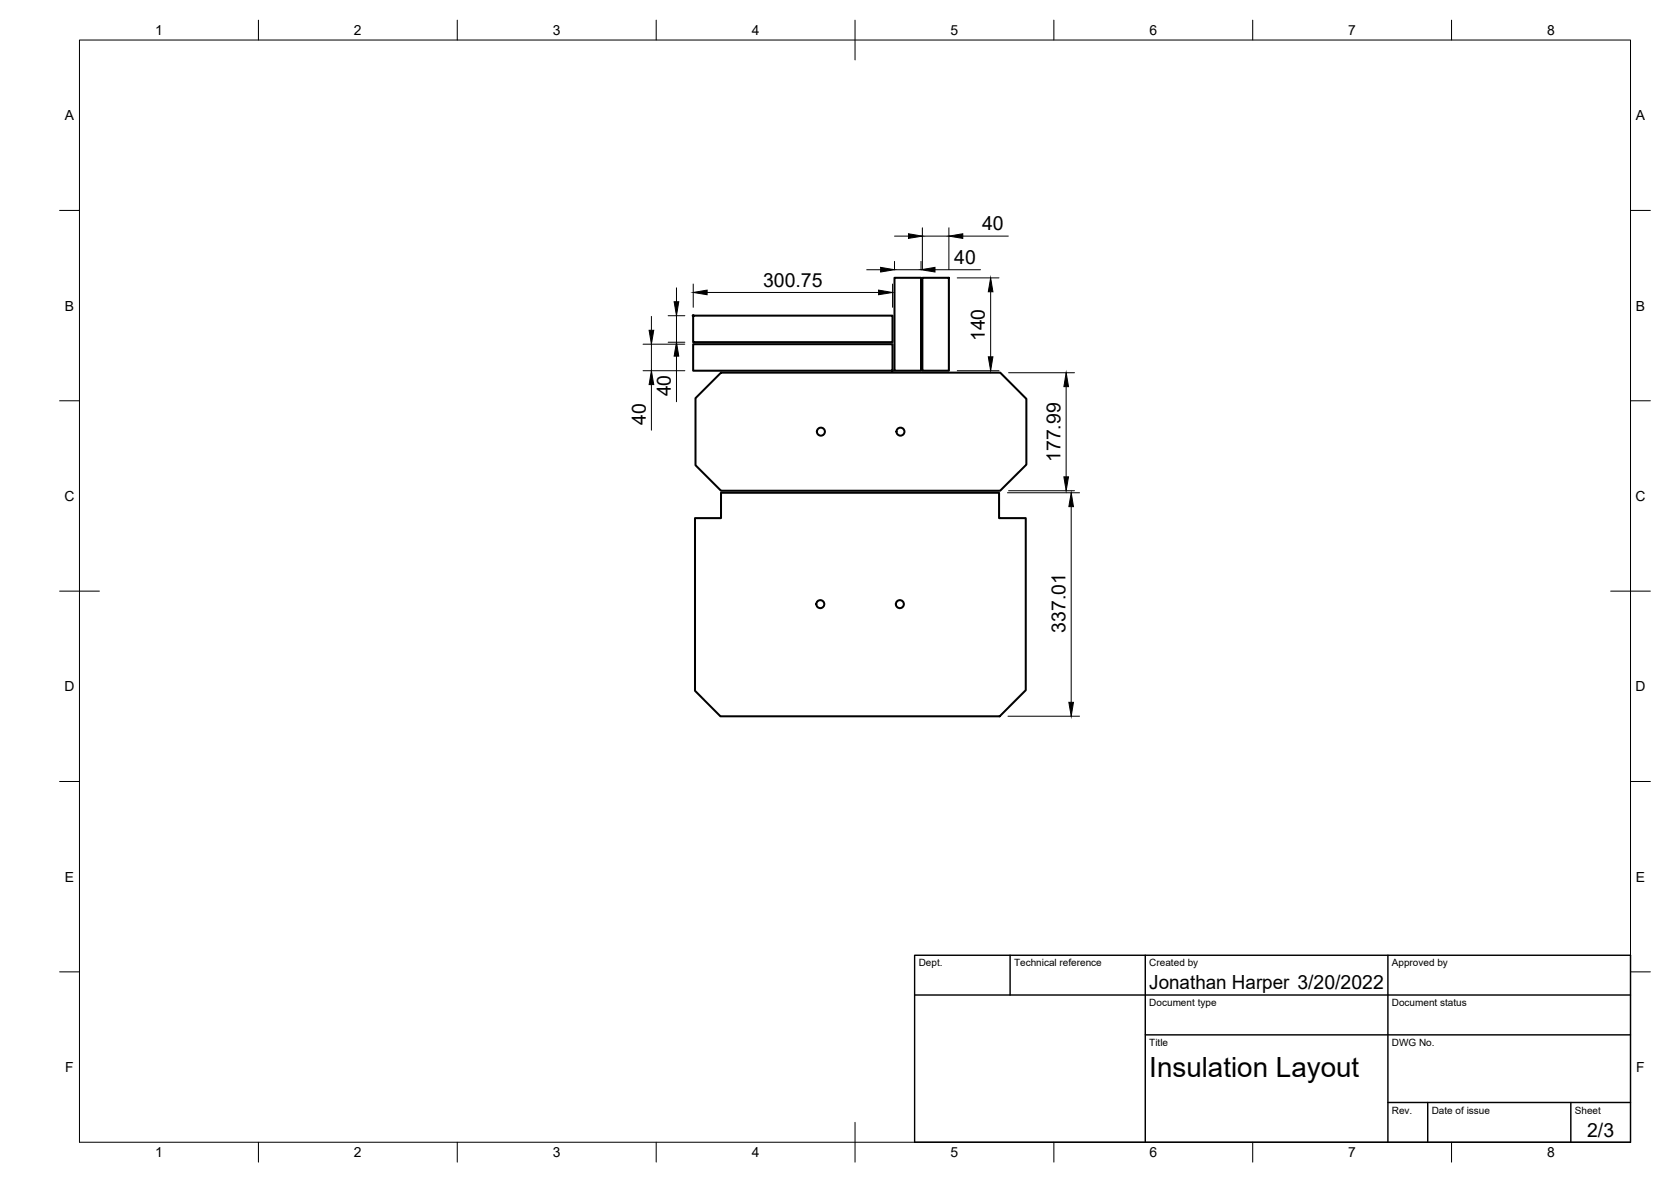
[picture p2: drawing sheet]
<svg xmlns="http://www.w3.org/2000/svg" width="420mm" height="297mm" viewBox="0 0 420 297" stroke-linecap="round" stroke-linejoin="round" font-family="sans-serif">
<!-- layer: Visible -->
<g fill="none" stroke="#000" stroke-width=".51">
<path d="M174.3 79.3h50.1v6.7h-50.1zM224.9 69.8h6.7v23.4h-6.7zM231.9 69.8h6.7v23.4h-6.7zM174.3 86.5h50.1v6.7h-50.1zM181.3 93.6h70.2l6.6 6.6v16.6l-6.6 6.5h-70.2l-6.4-6.4v-16.8zM174.8 130.2h6.5v-6.4h69.9v6.4h6.7v43.2l-6.5 6.6h-70.3l-6.3-6.4z"/>
<circle cx="206.4" cy="108.5" r="1.01"/>
<circle cx="226.4" cy="108.5" r="1.01"/>
<circle cx="206.3" cy="151.8" r="1.01"/>
<circle cx="226.3" cy="151.8" r="1.01"/>
</g>
<g fill="#000" stroke="#000" stroke-width=".25">
<circle cx="174.3" cy="79.3" r=".24"/>
<circle cx="224.4" cy="93.2" r=".24"/>
</g>
<!-- layer: Border -->
<g fill="none" stroke="#000" stroke-width=".25">
<path d="M20 10.1h390v276.9h-390zM65 5.1v5M115 5.1v5M165 5.1v5M215 5.1v10M265 5.1v5M315 5.1v5M365 5.1v5M15 52.9h5M410 52.9h5M15 100.7h5M410 100.7h5"/>
<path d="M15 148.6h10M405 148.6h10M15 196.4h5M410 196.4h5M15 244.2h5M410 244.2h5M65 287v5M115 287v5M165 287v5M215 282.1v9.9M265 287v5M315 287v5"/>
<path d="M365 287v5"/>
</g>
<!-- layer: TitleBlock -->
<path d="M230 240.1h180v46.9h-180zM230 250h180M254 240.1v9.9M288 240.1v46.9M349 240.1v46.9M288 260.1h122M349 277.1h61M359 277.1v9.9M395 277.1v9.9" fill="none" stroke="#000" stroke-width=".36"/>
<!-- layer: Dimensions -->
<g fill="none" stroke="#000" stroke-width=".25">
<path d="M224.9 59.3h3.5M231.9 57.2v10.5M231.9 59.3h6.7M238.6 57.2v10.5M242.1 59.3h11.4M163.8 79.5v3.5M168 79.3h4.2M170.1 72.3v3.5M170.1 79.3v6.7M174.3 71.4v5.8M177.8 73.5h43.1M217.9 67.8h3.5"/>
<path d="M224.4 71.4v5.8M224.9 65.7v2l6.7 .1v-2.1M235.1 67.8h11.4M240.7 69.8h10.5M249.1 73.3v16.4M161.7 86.5h10.5M161.7 93.2h10.5M163.8 86.5v6.7M163.8 96.7v11.4M168 86h4.2M170.1 89.5v11.5M240.7 93.2h10.5"/>
<path d="M253.6 93.7h16.6M268.1 97.2v22.6M253.3 123.8h18.1M253.6 123.3h16.6M269.3 127.3v49.2M253.4 180h18"/>
</g>
<g fill="#000" stroke="#000" stroke-width=".25">
<path d="M228.4 58.7l3.5 .6-3.5 .6zM238.6 59.3l3.5-.6v1.2zM169.5 75.8h1.2l-.6 3.5zM174.3 73.5l3.5-.6v1.2zM220.9 72.9l3.5 .6-3.5 .6zM221.4 67.2l3.5 .6-3.5 .6zM231.6 67.8l3.5-.6v1.2zM249.1 69.8l.6 3.5h-1.2zM163.2 83h1.2l-.6 3.5zM163.8 93.2l.6 3.5h-1.2zM170.1 86l.6 3.5h-1.2zM248.5 89.7h1.2l-.6 3.5z"/>
<path d="M268.1 93.7l.6 3.5h-1.2zM267.5 119.8h1.2l-.6 3.5zM269.3 123.8l.6 3.5h-1.1zM268.8 176.5h1.1l-.6 3.5z"/>
</g>
<text font-size="7" x="289" y="270.6">Insulation Layout</text>
<g font-size="4.9">
<text x="246.9" y="57.9">40</text>
<text x="239.9" y="66.3">40</text>
<text x="191.9" y="72">300.75</text>
<text x="247.6" y="85.7" transform="rotate(-90 247.6 85.7)">140</text>
<text x="168.6" y="99.6" transform="rotate(-90 168.6 99.6)">40</text>
<text x="162.3" y="106.8" transform="rotate(-90 162.3 106.8)">40</text>
<text x="266.6" y="116.1" transform="rotate(-90 266.6 116.1)">177.99</text>
<text x="267.9" y="159" transform="rotate(-90 267.9 159)">337.01</text>
<text x="289" y="248.5">Jonathan Harper 3/20/2022</text>
<text x="399.1" y="285.7">2/3</text>
</g>
<g font-size="3.5">
<text x="39" y="8.8">1</text>
<text x="89" y="8.8">2</text>
<text x="139" y="8.8">3</text>
<text x="189" y="8.8">4</text>
<text x="239" y="8.8">5</text>
<text x="289" y="8.8">6</text>
<text x="339" y="8.8">7</text>
<text x="389" y="8.8">8</text>
<text x="16.3" y="30.2">A</text>
<text x="411.3" y="30.2">A</text>
<text x="16.3" y="78">B</text>
<text x="411.3" y="78">B</text>
<text x="16.2" y="125.9">C</text>
<text x="411.2" y="125.9">C</text>
<text x="16.2" y="173.7">D</text>
<text x="411.2" y="173.7">D</text>
<text x="16.3" y="221.6">E</text>
<text x="411.3" y="221.6">E</text>
<text x="16.4" y="269.4">F</text>
<text x="411.4" y="269.4">F</text>
<text x="39" y="290.8">1</text>
<text x="89" y="290.8">2</text>
<text x="139" y="290.8">3</text>
<text x="189" y="290.8">4</text>
<text x="239" y="290.8">5</text>
<text x="289" y="290.8">6</text>
<text x="339" y="290.8">7</text>
<text x="389" y="290.8">8</text>
</g>
<g font-size="2.5">
<text x="231" y="242.9">Dept.</text>
<text x="255" y="242.9">Technical reference</text>
<text x="289" y="242.9">Created by</text>
<text x="350" y="242.9">Approved by</text>
<text x="289" y="252.8">Document type</text>
<text x="350" y="252.8">Document status</text>
<text x="289" y="262.9">Title</text>
<text x="350" y="262.9">DWG No.</text>
<text x="350" y="279.9">Rev.</text>
<text x="360" y="279.9">Date of issue</text>
<text x="396" y="279.9">Sheet</text>
</g>
</svg>
